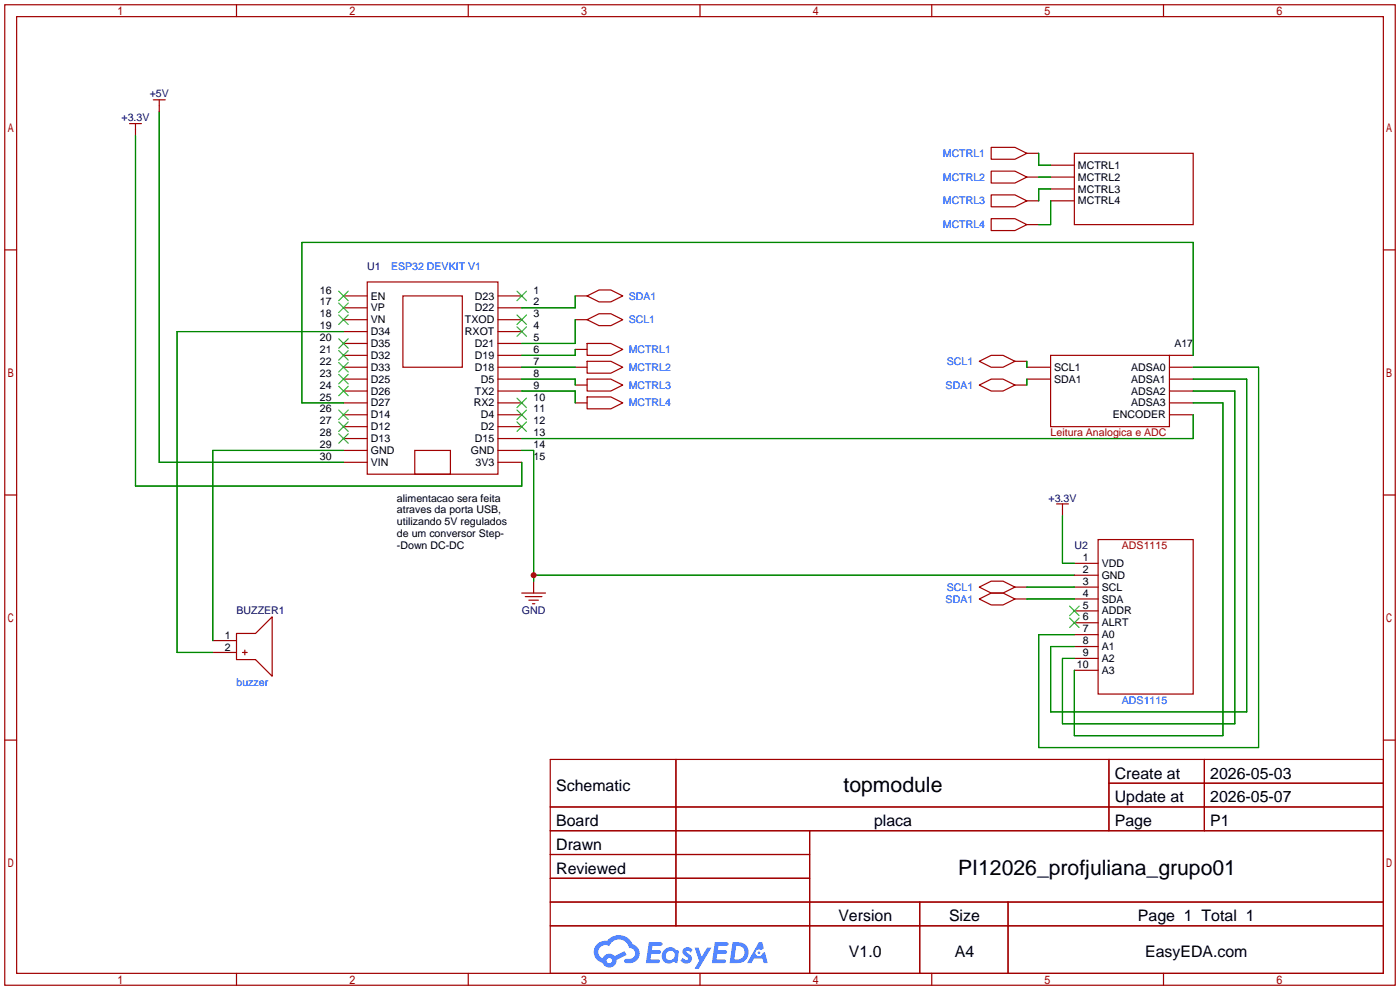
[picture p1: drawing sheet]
<svg xmlns="http://www.w3.org/2000/svg" width="299mm" height="212mm" viewBox="0 0 299 212" stroke-linecap="round" stroke-linejoin="round" font-family="sans-serif">
<g fill="none" stroke="#a10000" stroke-width=".25">
<path d="M1 1h297.2v209.6h-297.2zM3.6 3.6h292.1v204.4h-292.1zM50.5 1v2.6M100.1 1v2.6M149.6 1v2.6M199.1 1v2.6M248.7 1v2.6M1 53.4h2.6M295.7 53.4h2.5M1 105.8h2.6M295.7 105.8h2.5M1 158.2h2.6"/>
<path d="M295.7 158.2h2.5M117.6 162.3h178.1v45.7h-178.1zM117.6 172.5h178.1M117.6 177.5h178.1M144.5 162.3v35.6M173 177.5v30.5M237 162.3v15.2M237 167.4h58.7M257.4 162.3v15.2M117.6 182.6h55.4M117.6 192.8h178.1M117.6 187.7h55.4"/>
<path d="M117.6 197.9h178.1M196.6 192.8v15.2M215.4 192.8v15.2M50.5 208v2.6M100.1 208v2.6M149.6 208v2.6M199.1 208v2.6M248.7 208v2.6"/>
</g>
<g fill="#5487ff">
<path d="M146.2 202.7a1.3 1.3 0 0 1 1.8 .3l-.4 .6a.54 .54 0 0 0-.9-.2l.1 .2a1.28 1.28 0 0 1 .8 2 1.53 1.53 0 0 1-2.2-.3l.5-.6 .8 .5a.31 .31 0 0 0 .4-.3 .31 .31 0 0 0-.3-.4 1.12 1.12 0 0 1-.6-1.8z"/>
<path d="M148.5 202.5h.8l.7 2 1.1-2h1l-2.8 4.6h-.9l1-1.7z"/>
<path d="M138.7 201.4h1.6a1.31 1.31 0 0 1 1.3 .2 .4 .4 0 0 1-.4 .5l-1.8 .1-.1 .9h1.7a.4 .4 0 0 1 .3 .4 .4 .4 0 0 1-.4 .4h-1.7l-.2 1.2h1.4a.46 .46 0 0 1 .5 0 .46 .46 0 0 1 .1 .5l-.3 .2h-2.7z"/>
<path d="M152.8 201.4h1.6a1.32 1.32 0 0 1 1.3 .2 .39 .39 0 0 1-.4 .5l-1.7 .1-.2 .9h1.7a.4 .4 0 0 1 .3 .4 .4 .4 0 0 1-.4 .4h-1.7l-.2 1.2h1.4a.46 .46 0 0 1 .5 0 .46 .46 0 0 1 .1 .5l-.3 .2h-2.7z"/>
<path d="M162.2 201.4h.7l.4 1.3-.7 .4a.75 .75 0 0 0-1.1 .3 .75 .75 0 0 0 .5 1 .75 .75 0 0 0 .9-.7l.6-.2 .6 2.3h-.9l-.2-.9h-1.9l-.5 .9h-.9z"/>
<path d="M156.6 201.4l-.7 4.4h1.5a2.27 2.27 0 0 0 2.6-2.2 2.27 2.27 0 0 0-2.7-2.2zM157.3 202.1a1.5 1.5 0 0 1 1.8 1.6 1.5 1.5 0 0 1-1.9 1.4h-.3z"/>
<path d="M142 203a1.6 1.6 0 0 0-.3 2.3 1.6 1.6 0 0 0 2.3 .2l.8 .3 .3-2.4-.2-.3-.4-.1a1.58 1.58 0 0 0-2.5 0zM142.6 203.5a.98 .98 0 0 1 1.6 .4 .98 .98 0 0 1-1.1 1.3 .94 .94 0 0 1-.8-.7 .94 .94 0 0 1 .3-1z"/>
<path d="M127.6 201.8a2.37 2.37 0 0 0 1.2 4 1.54 1.54 0 0 0 1.7 1 1.54 1.54 0 0 0 1.3-1.6l2.1-1.1-.4-.8-2.1 1a1.57 1.57 0 0 0-2.6 .5 1.5 1.5 0 0 1-.7-2.1 1.5 1.5 0 0 1 2.1-.5 2.23 2.23 0 0 1 2.3-1.4 2.23 2.23 0 0 1 2 1.8 1.16 1.16 0 0 1 1.3 1.1 1.16 1.16 0 0 1-1.1 1.2h-.7a.47 .47 0 0 0-.6 .4 .47 .47 0 0 0 .4 .5 2.17 2.17 0 0 0 2.6-.9 2.17 2.17 0 0 0-.4-2.7l-.8-.4a3.2 3.2 0 0 0-5.4-.7l-1.2 .1zM129.7 205.3a.58 .58 0 0 1 1.1 0 .58 .58 0 0 1-1.1 0z"/>
<circle cx="162.2" cy="203.6" r=".28"/>
</g>
<g fill="none" stroke="#a10000" stroke-width=".25">
<path d="M27.7 26.4h2.5M29 26.4v2.6M32.8 21.3h2.5M34 21.3v2.6M211.8 31.5h5.1l2.6 1.3-2.6 1.2h-5.1zM211.8 36.6h5.1l2.6 1.2-2.6 1.3h-5.1zM219.5 37.8h2.5M219.5 32.8h2.5M224.5 35.3h5.1M224.5 37.8h5.1M229.6 32.8h25.4v15.2h-25.4zM211.8 41.7h5.1l2.6 1.2-2.6 1.3h-5.1z"/>
<path d="M211.8 46.7h5.1l2.6 1.3-2.6 1.3h-5.1zM219.5 42.9h2.5M219.5 48h2.5M224.5 40.4h5.1M224.5 42.9h5.1M73.4 63.2h5.1M73.4 65.8h5.1M73.4 68.3h5.1M73.4 70.9h5.1M73.4 73.4h5.1M73.4 75.9h5.1M73.4 78.5h5.1"/>
<path d="M78.5 60.3h27.9v41h-27.9zM86.1 63.2h12.7v15.3h-12.7zM106.4 63.2h5.1M106.4 65.8h5.1M106.4 68.3h5.1M106.4 70.9h5.1M106.4 73.4h5.1M106.4 75.9h5.1M106.4 78.5h5.1M122.9 63.2h2.6M122.9 68.3h2.6M122.9 78.5h2.6"/>
<path d="M122.9 74.7h2.6M125.5 73.4h5.1l2.5 1.3-2.5 1.2h-5.1zM125.5 77.2h5.1l2.5 1.3-2.5 1.3h-5.1zM125.5 63.2l2.5-1.2h2.6l2.5 1.2-2.5 1.3h-2.6zM125.5 68.3l2.5-1.2h2.6l2.5 1.2-2.5 1.3h-2.6zM209.3 77.2l2.5-1.3h2.6l2.5 1.3-2.5 1.3h-2.6zM216.9 77.2h2.6M219.5 78.5h5M224.5 75.9h25.4v15.3h-25.4zM249.9 75.9h5.1M249.9 78.5h5.1M73.4 81h5.1"/>
<path d="M73.4 83.6h5.1M73.4 86.1h5.1M73.4 88.6h5.1M73.4 91.2h5.1M73.4 93.7h5.1M73.4 96.3h5.1M73.4 98.8h5.1M88.6 96.3h7.7v5h-7.7zM106.4 81h5.1M106.4 83.6h5.1M106.4 86.1h5.1M106.4 88.6h5.1"/>
<path d="M106.4 91.2h5.1M106.4 93.7h5.1M106.4 96.3h5.1M106.4 98.8h5.1M122.9 86.1h2.6M122.9 82.3h2.6M125.5 81h5.1l2.5 1.3-2.5 1.3h-5.1zM125.5 84.8h5.1l2.5 1.3-2.5 1.3h-5.1zM209.3 82.3l2.5-1.3h2.6l2.5 1.3-2.5 1.3h-2.6zM216.9 82.3h2.6M219.5 81h5M249.9 81h5.1"/>
<path d="M249.9 83.6h5.1M249.9 86.1h5.1M249.9 88.6h5.1M225.8 107.7h2.5M227.1 107.7v2.5M234.7 115.3h20.3v33h-20.3zM45.5 136.9h5M45.5 139.4h5M50.5 135.4h4.1l3.6-3.6v12.7l-3.6-3.5h-4.1zM51.8 139.4h1M52.3 138.9v1.1M111.5 126.7h5.1"/>
<path d="M112.3 127.5h3.5M113 128.3h2.1M113.8 129h.5M114 124.2v2.5M209.3 125.5l2.5-1.3h2.6l2.5 1.3-2.5 1.2h-2.6zM209.3 128l2.5-1.3h2.6l2.5 1.3-2.5 1.3h-2.6zM216.9 125.5h2.6M216.9 128h2.6M229.6 120.4h5.1M229.6 122.9h5.1M229.6 125.5h5.1M229.6 128h5.1"/>
<path d="M229.6 130.6h5.1M229.6 133.1h5.1M229.6 135.6h5.1M229.6 138.2h5.1M229.6 140.7h5.1M229.6 143.3h5.1"/>
</g>
<g fill="none" stroke="#3c3" stroke-width=".25">
<path d="M72.4 62.2l2 2.1M72.4 64.8l2 2M72.4 67.3l2 2M72.4 72.4l2 2M72.4 74.9l2 2.1M72.4 77.5l2 2M74.4 62.2l-2 2.1M74.4 64.8l-2 2M74.4 67.3l-2 2M74.4 72.4l-2 2M74.4 74.9l-2 2.1M74.4 77.5l-2 2"/>
<path d="M110.5 62.2l2 2.1M110.5 67.3l2 2M110.5 69.8l2 2.1M112.5 62.2l-2 2.1M112.5 67.3l-2 2M112.5 69.8l-2 2.1M72.4 80l2 2M72.4 82.5l2 2.1M72.4 87.6l2 2.1M72.4 90.2l2 2M72.4 92.7l2 2M74.4 80l-2 2"/>
<path d="M74.4 82.5l-2 2.1M74.4 87.6l-2 2.1M74.4 90.2l-2 2M74.4 92.7l-2 2M110.5 85.1l2 2M110.5 87.6l2 2.1M110.5 90.2l2 2M112.5 85.1l-2 2M112.5 87.6l-2 2.1M112.5 90.2l-2 2M228.6 129.5l2 2.1M228.6 132.1l2 2"/>
<path d="M230.6 129.5l-2 2.1M230.6 132.1l-2 2"/>
</g>
<g fill="none" stroke="#008700" stroke-width=".25">
<path d="M29 29v74.9h82.5v-5.1M34 23.9v74.9h39.4M222 32.8v2.5h2.5M222 37.8h2.5M224.5 42.9v5.1h-2.5M224.5 40.4h-2.5v2.5M73.4 70.9h-35.6v68.5h7.7M111.5 78.5h11.4M122.9 63.2v2.6h-11.4M122.9 68.3v5.1h-11.4M122.9 74.7v1.2h-11.4M219.5 77.2v1.3"/>
<path d="M255 75.9v-24.1h-190.5v34.3h8.9M255 78.5h14v81.3h-47v-24.2h7.6M73.4 96.3h-27.9v40.6M111.5 96.3h2.5v27.9M111.5 81h11.4v1.3M111.5 83.6h11.4v2.5M219.5 81v1.3M255 86.1h6.4v71.1h-31.8v-13.9M255 88.6v5.1h-143.5M255 81h11.4v71.1h-41.9v-13.9h5.1M255 83.6h8.9v71.1h-36.8v-14h2.5M227.1 110.2v10.2h2.5"/>
<path d="M114 122.9h115.6M219.5 125.5h10.1M219.5 128h10.1"/>
</g>
<circle cx="114" cy="122.9" r=".63" fill="#c00"/>
<g font-size="4.5">
<text x="180.3" y="169.3">topmodule</text>
<text x="204.8" y="187.1">PI12026_profjuliana_grupo01</text>
</g>
<g font-size="3.4">
<text x="238.3" y="166.4">Create at</text>
<text x="258.7" y="166.4">2026-05-03</text>
<text x="118.9" y="169">Schematic</text>
<text x="238.3" y="171.5">Update at</text>
<text x="258.7" y="171.5">2026-05-07</text>
<text x="118.9" y="176.6">Board</text>
<text x="186.8" y="176.6">placa</text>
<text x="238.3" y="176.6">Page</text>
<text x="258.7" y="176.6">P1</text>
<text x="118.9" y="181.7">Drawn</text>
<text x="118.9" y="186.7">Reviewed</text>
<text x="179.2" y="196.9">Version</text>
<text x="202.8" y="196.9">Size</text>
<text x="243.2" y="196.9">Page 1 Total 1</text>
<text x="181.4" y="204.5">V1.0</text>
<text x="204.1" y="204.5">A4</text>
<text x="244.7" y="204.5">EasyEDA.com</text>
</g>
<g font-size="2.3" fill="#000080">
<text x="32" y="20.8">+5V</text>
<text x="26" y="25.9">+3.3V</text>
<text x="78.5" y="57.7">U1</text>
<text x="224.1" y="107.2">+3.3V</text>
<text x="229.6" y="117.4">U2</text>
<text x="50.5" y="131.3">BUZZER1</text>
<text x="111.5" y="131.3">GND</text>
</g>
<g font-size="2.3" fill="#00f">
<text x="201.5" y="33.5">MCTRL1</text>
<text x="201.5" y="38.6">MCTRL2</text>
<text x="201.5" y="43.7">MCTRL3</text>
<text x="201.5" y="48.8">MCTRL4</text>
<text x="83.6" y="57.7">ESP32 DEVKIT V1</text>
<text x="134.4" y="64">SDA1</text>
<text x="134.4" y="69.1">SCL1</text>
<text x="134.4" y="75.4">MCTRL1</text>
<text x="202.4" y="78">SCL1</text>
<text x="134.4" y="79.3">MCTRL2</text>
<text x="134.4" y="83.1">MCTRL3</text>
<text x="202.1" y="83.1">SDA1</text>
<text x="134.4" y="86.9">MCTRL4</text>
<text x="202.1" y="128.8">SDA1</text>
<text x="202.4" y="126.2">SCL1</text>
<text x="50.5" y="146.6">buzzer</text>
<text x="239.8" y="150.4">ADS1115</text>
</g>
<g font-size="2.3">
<text x="230.4" y="36.1">MCTRL1</text>
<text x="230.4" y="38.6">MCTRL2</text>
<text x="230.4" y="41.2">MCTRL3</text>
<text x="230.4" y="43.7">MCTRL4</text>
<text x="68.3" y="62.7">16</text>
<text x="68.3" y="65.3">17</text>
<text x="79.2" y="64">EN</text>
<text x="101.5" y="64">D23</text>
<text x="114" y="62.7">1</text>
<text x="114" y="65.3">2</text>
<text x="68.3" y="67.8">18</text>
<text x="68.3" y="70.4">19</text>
<text x="79.2" y="66.6">VP</text>
<text x="79.2" y="69.1">VN</text>
<text x="79.2" y="71.6">D34</text>
<text x="99.4" y="69.1">TXOD</text>
<text x="99.4" y="71.6">RXOT</text>
<text x="101.5" y="66.6">D22</text>
<text x="114" y="67.8">3</text>
<text x="114" y="70.4">4</text>
<text x="68.3" y="72.9">20</text>
<text x="68.3" y="75.4">21</text>
<text x="68.3" y="78">22</text>
<text x="79.2" y="74.2">D35</text>
<text x="79.2" y="76.7">D32</text>
<text x="101.5" y="74.2">D21</text>
<text x="101.5" y="76.7">D19</text>
<text x="114" y="72.9">5</text>
<text x="114" y="75.4">6</text>
<text x="114" y="78">7</text>
<text x="251" y="74.2">A17</text>
<text x="68.3" y="80.5">23</text>
<text x="68.3" y="83.1">24</text>
<text x="79.2" y="79.3">D33</text>
<text x="79.2" y="81.8">D25</text>
<text x="101.5" y="79.3">D18</text>
<text x="102.8" y="81.8">D5</text>
<text x="114" y="80.5">8</text>
<text x="114" y="83.1">9</text>
<text x="225.3" y="79.3">SCL1</text>
<text x="225.3" y="81.8">SDA1</text>
<text x="241.7" y="79.3">ADSA0</text>
<text x="241.7" y="81.8">ADSA1</text>
<text x="68.3" y="85.6">25</text>
<text x="68.3" y="88.1">26</text>
<text x="79.2" y="84.3">D26</text>
<text x="79.2" y="86.9">D27</text>
<text x="79.2" y="89.4">D14</text>
<text x="101.3" y="86.9">RX2</text>
<text x="101.5" y="84.3">TX2</text>
<text x="102.8" y="89.4">D4</text>
<text x="114" y="85.6">10</text>
<text x="114" y="88.1">11</text>
<text x="237.8" y="89.4">ENCODER</text>
<text x="241.7" y="84.3">ADSA2</text>
<text x="241.7" y="86.9">ADSA3</text>
<text x="68.3" y="90.7">27</text>
<text x="68.3" y="93.2">28</text>
<text x="68.3" y="95.8">29</text>
<text x="79.2" y="92">D12</text>
<text x="79.2" y="94.5">D13</text>
<text x="101.5" y="94.5">D15</text>
<text x="102.8" y="92">D2</text>
<text x="114" y="90.7">12</text>
<text x="114" y="93.2">13</text>
<text x="114" y="95.8">14</text>
<text x="68.3" y="98.3">30</text>
<text x="79.2" y="97">GND</text>
<text x="79.2" y="99.6">VIN</text>
<text x="100.6" y="97">GND</text>
<text x="101.6" y="99.6">3V3</text>
<text x="114" y="98.3">15</text>
<text x="84.8" y="107.2">alimentacao sera feita</text>
<text x="84.8" y="109.7">atraves da porta USB,</text>
<text x="84.8" y="112.3">utilizando 5V regulados</text>
<text x="84.8" y="114.8">de um conversor Step-</text>
<text x="84.8" y="117.4">-Down DC-DC</text>
<text x="231.4" y="119.9">1</text>
<text x="231.4" y="122.4">2</text>
<text x="231.4" y="125">3</text>
<text x="235.5" y="121.2">VDD</text>
<text x="235.5" y="123.7">GND</text>
<text x="231.4" y="127.5">4</text>
<text x="231.4" y="130.1">5</text>
<text x="235.5" y="126.2">SCL</text>
<text x="235.5" y="128.8">SDA</text>
<text x="235.5" y="131.3">ADDR</text>
<text x="48" y="136.6">1</text>
<text x="231.4" y="132.6">6</text>
<text x="231.4" y="135.1">7</text>
<text x="231.4" y="137.7">8</text>
<text x="235.5" y="133.9">ALRT</text>
<text x="235.5" y="136.4">A0</text>
<text x="48" y="139.2">2</text>
<text x="230.1" y="142.8">10</text>
<text x="231.4" y="140.2">9</text>
<text x="235.5" y="138.9">A1</text>
<text x="235.5" y="141.5">A2</text>
<text x="235.5" y="144">A3</text>
</g>
<g font-size="2.3" fill="#a00000">
<text x="224.5" y="93.2">Leitura Analogica e ADC</text>
<text x="239.8" y="117.4">ADS1115</text>
</g>
</svg>
